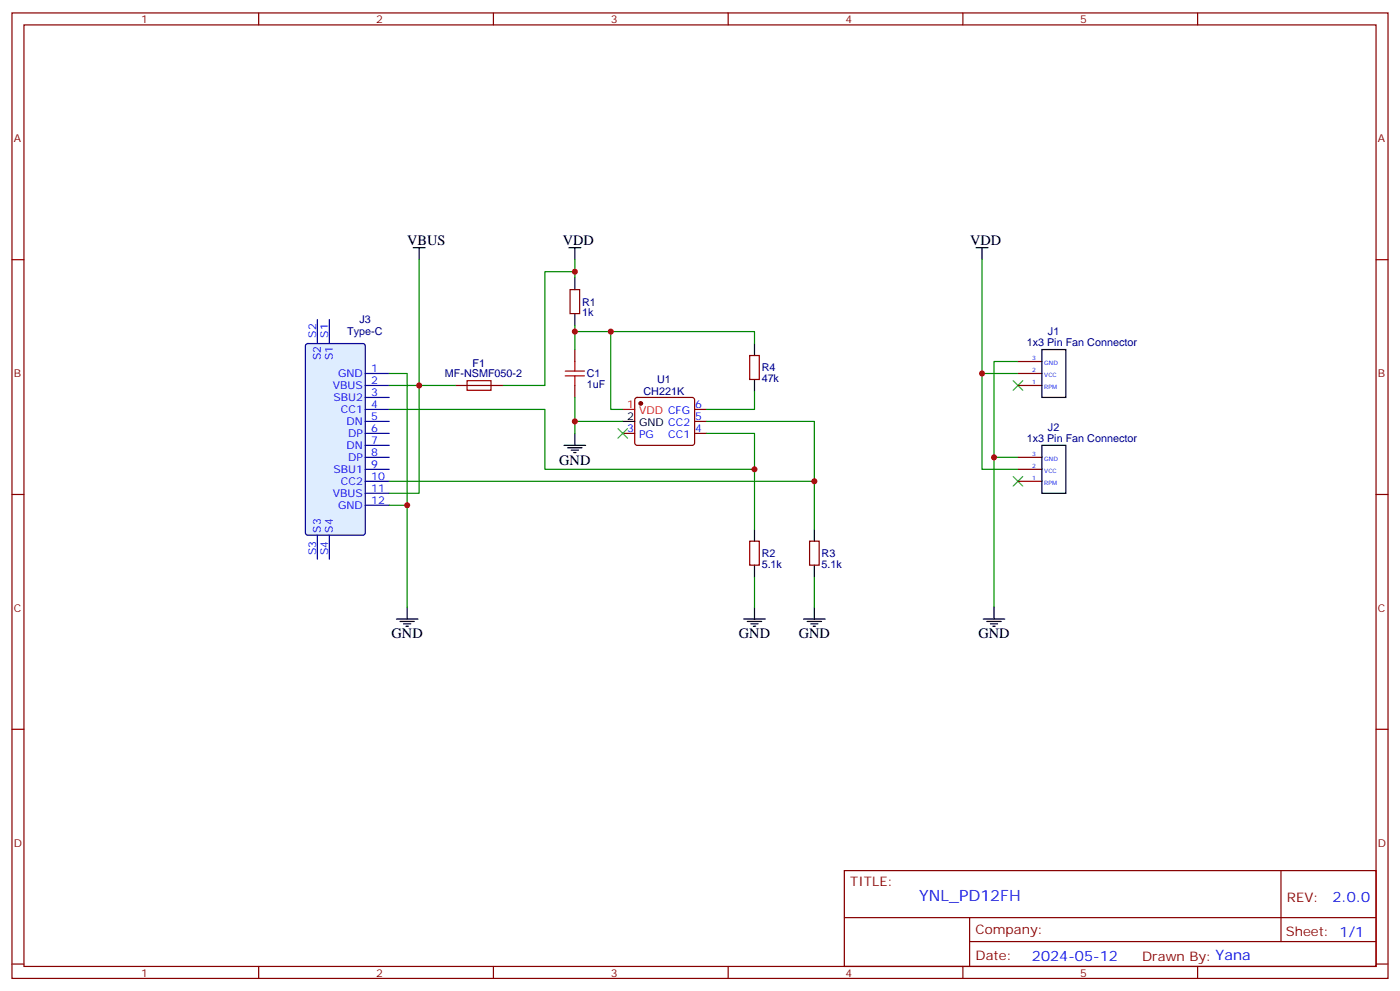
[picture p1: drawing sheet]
<svg xmlns="http://www.w3.org/2000/svg" width="412mm" height="292mm" viewBox="0 0 412 292" stroke-linecap="round" stroke-linejoin="round" font-family="sans-serif">
<g fill="none" stroke="#870000" stroke-width=".35">
<path d="M3.5 3.8h405.4v284.3h-405.4zM7.1 7.3h398.2v277.3h-398.2zM76.2 3.8v3.5M145.3 3.8v3.5M214.5 3.8v3.5M283.6 3.8v3.5M352.8 3.8v3.5M3.5 76.5h3.6M405.3 76.5h3.6M187.2 117.3l.5-.2h16.2l.5 .2 .2 .5v12.7l-.2 .5-.5 .2h-16.2l-.5-.3-.2-.4v-12.7zM183.4 127.6h3.6M204.6 127.6h3.5"/>
<path d="M204.6 124.1h3.5M204.6 120.6h3.5M3.5 145.6h3.6M405.3 145.6h3.6M3.5 214.8h3.6M405.3 214.8h3.6M248.7 256.4h156.6v28.2h-156.6zM377.3 256.4v20.9M248.7 270.2h156.5M285.6 277.3h119.6M285.6 270.2v14.2M3.5 283.9h3.6"/>
<path d="M76.2 284.6v3.5M145.3 284.6v3.5M214.5 284.6v3.5M283.6 284.6v3.5M352.8 284.6v3.5M405.3 283.9h3.6"/>
</g>
<circle cx="188.7" cy="118.8" r=".53" fill="#870000" stroke="#870000" stroke-width=".35"/>
<path d="M183.4 120.6h3.6" fill="none" stroke="#f00" stroke-width=".35"/>
<path d="M183.4 124.1h3.6" fill="none" stroke="#000" stroke-width=".35"/>
<path d="M90.2 101.4l.5-.2h16.2l.6 .4 .1 55.3-.5 .7h-16.4l-.7-.4v-55.3z" fill="#deedff" stroke="#000087" stroke-width=".35"/>
<g fill="none" stroke="#009" stroke-width=".35">
<path d="M93.5 94.1v7.1M97 94.1v7.1M107.6 110h7.1M107.6 113.5h7.1M107.6 117.1h7.1M107.6 120.6h7.1M107.6 124.1h7.1M107.6 127.6h7.1M107.6 131.2h7.1M107.6 134.7h7.1M107.6 138.2h7.1M93.5 157.6v7.1"/>
<path d="M97 157.6v7.1M107.6 141.7h7.1M107.6 145.3h7.1M107.6 148.8h7.1"/>
</g>
<g fill="none" stroke="#000" stroke-width=".35">
<path d="M121.7 73h3.5M123.5 73v3.5M167.6 73h3.5M169.3 73v3.5M287.5 73h3.5M289.3 73v3.5M169.3 81.8v3.5M169.3 92.4v3.5M222.2 101.2v3.5M222.2 111.8v3.5M306.9 102.9h7.1v14.2h-7.1zM166.2 131.2h6.3"/>
<path d="M167.2 131.9h4.2M168.3 132.6h2.1M169 133.3h.7M169.3 127.6v3.6M306.9 131.2h7.1v14.1h-7.1zM222.2 155.9v3.5M239.9 155.9v3.5M119.9 178.8v3.5M222.2 166.4v3.6M222.2 178.8v3.5M239.9 166.4v3.6M239.9 178.8v3.5"/>
<path d="M292.8 178.8v3.5M116.8 182.3h6.3M117.8 183h4.3M118.9 183.7h2.1M119.6 184.4h.7M219.1 182.3h6.3M220.1 183h4.3M221.2 183.7h2.1M221.9 184.4h.7M236.7 182.3h6.4M237.8 183h4.2M238.8 183.7h2.1"/>
<path d="M239.5 184.4h.7M289.6 182.3h6.4M290.7 183h4.2M291.7 183.7h2.2M292.5 184.4h.7"/>
</g>
<g fill="none" stroke="#870000" stroke-width=".35">
<path d="M167.9 85.3h2.8v7.1h-2.8zM134.1 113.5h14.1M169.3 102.9v3.6M169.3 113.5v3.6M220.8 104.7h2.9v7.1h-2.9zM299.9 113.5h7M299.9 110h7M299.9 106.5h7M299.9 138.2h7M299.9 134.7h7M220.8 159.4h2.9v7h-2.9zM238.5 159.4h2.8v7h-2.8z"/>
<path d="M299.9 141.7h7"/>
</g>
<path d="M137.6 112.1h7v2.8h-7zM166.5 110.7h5.7M166.5 109.3h5.7M169.3 106.5v2.8M169.3 110.7v2.8" fill="none" stroke="#a10000" stroke-width=".35"/>
<g fill="none" stroke="#008700" stroke-width=".35">
<path d="M123.5 76.5v37h-8.8M169.3 76.5v5.3M289.3 76.5v33.5h10.6M169.3 95.9v1.7h10.6v23h3.5M169.3 80h-8.8v33.5h-12.3M169.3 97.6v5.3M179.9 97.6h42.3v3.6M114.7 110h5.2v68.8M134.1 113.5h-10.6v31.8h-8.8M169.3 117.1v7M222.2 115.3v5.3h-14.1M289.3 110v28.2h10.6"/>
<path d="M299.9 106.5h-7.1v28.2M114.7 120.6h45.8v17.6h61.7M183.4 124.1h-14.1v3.5M208.1 127.6h14.1v28.3M208.1 124.1h31.8v31.8M299.9 134.7h-7.1v44.1M114.7 148.8h5.2M114.7 141.7h125.2M222.2 170v8.8M239.9 170v8.8"/>
</g>
<path d="M298.4 112.1l2.9 2.8M301.3 112.1l-2.9 2.8M182 126.2l2.9 2.8M184.9 126.2l-2.9 2.8M298.4 140.3l2.9 2.9M301.3 140.3l-2.9 2.9" fill="none" stroke="#3c3" stroke-width=".35"/>
<g fill="#c00">
<circle cx="292.8" cy="134.7" r=".88"/>
<circle cx="123.5" cy="113.5" r=".88"/>
<circle cx="169.3" cy="97.6" r=".88"/>
<circle cx="169.3" cy="124.1" r=".88"/>
<circle cx="169.3" cy="80" r=".88"/>
<circle cx="289.3" cy="110" r=".88"/>
<circle cx="239.9" cy="141.7" r=".88"/>
<circle cx="222.3" cy="138.2" r=".88"/>
<circle cx="179.9" cy="97.6" r=".88"/>
<circle cx="119.9" cy="148.8" r=".88"/>
</g>
<text font-size="4.6" fill="#00f" x="270.8" y="265.4">YNL_PD12FH</text>
<g font-size="4.2">
<text x="119.9" y="72.2">VBUS</text>
<text x="165.8" y="72.2">VDD</text>
<text x="285.8" y="72.2">VDD</text>
<text x="164.7" y="136.8">GND</text>
<text x="115.4" y="188">GND</text>
<text x="217.7" y="188">GND</text>
<text x="235.3" y="188">GND</text>
<text x="288.2" y="188">GND</text>
</g>
<g font-size="4.2" fill="#00f">
<text x="392.5" y="265.7">2.0.0</text>
<text x="304" y="283">2024-05-12</text>
</g>
<g font-size="3.9" fill="#800">
<text x="250.5" y="261">TITLE:</text>
<text x="379.1" y="265.7">REV:</text>
<text x="287.4" y="275.2">Company:</text>
<text x="378.7" y="275.8">Sheet: 1/1</text>
<text x="287.4" y="282.9">Date:</text>
<text x="336.4" y="282.9">Drawn By: Yana</text>
</g>
<g font-size="3.2" fill="#800">
<text x="41.6" y="6.8">1</text>
<text x="110.8" y="6.8">2</text>
<text x="179.9" y="6.8">3</text>
<text x="249.1" y="6.8">4</text>
<text x="318.2" y="6.8">5</text>
<text x="4.1" y="41.9">A</text>
<text x="405.9" y="41.9">A</text>
<text x="4.1" y="111.1">B</text>
<text x="405.9" y="111.1">B</text>
<text x="4.1" y="180.2">C</text>
<text x="405.9" y="180.2">C</text>
<text x="4.1" y="249.3">D</text>
<text x="405.9" y="249.3">D</text>
<text x="41.6" y="287.6">1</text>
<text x="110.8" y="287.6">2</text>
<text x="179.9" y="287.6">3</text>
<text x="249.1" y="287.6">4</text>
<text x="318.2" y="287.6">5</text>
</g>
<g font-size="3.2" fill="#000080">
<text x="105.9" y="95.3">J3</text>
<text x="171.4" y="93.1">1k</text>
<text x="171.4" y="90">R1</text>
<text x="102.3" y="98.8">Type-C</text>
<text x="302.4" y="101.9">1x3 Pin Fan Connector</text>
<text x="308.7" y="98.8">J1</text>
<text x="139.2" y="108">F1</text>
<text x="131.1" y="111.1">MF-NSMF050-2</text>
<text x="172.9" y="111.2">C1</text>
<text x="193.6" y="112.8">U1</text>
<text x="224.4" y="112.5">47k</text>
<text x="224.4" y="109.4">R4</text>
<text x="172.9" y="114.3">1uF</text>
<text x="189.6" y="116.4">CH221K</text>
<text x="302.4" y="130.1">1x3 Pin Fan Connector</text>
<text x="308.7" y="127">J2</text>
<text x="224.4" y="167.2">5.1k</text>
<text x="224.4" y="164.1">R2</text>
<text x="242" y="167.2">5.1k</text>
<text x="242" y="164.1">R3</text>
</g>
<g font-size="3.2" fill="#00f">
<text x="93.1" y="99.4" transform="rotate(-90 93.1 99.4)">S2</text>
<text x="96.7" y="99.4" transform="rotate(-90 96.7 99.4)">S1</text>
<text x="94.5" y="106.1" transform="rotate(-90 94.5 106.1)">S2</text>
<text x="98.1" y="106.1" transform="rotate(-90 98.1 106.1)">S1</text>
<text x="99.6" y="111.1">GND</text>
<text x="109.4" y="109.6">1</text>
<text x="109.4" y="113.2">2</text>
<text x="98.1" y="114.6">VBUS</text>
<text x="98.2" y="118.1">SBU2</text>
<text x="109.4" y="116.7">3</text>
<text x="100.4" y="121.6">CC1</text>
<text x="102.1" y="125.2">DN</text>
<text x="109.4" y="120.2">4</text>
<text x="109.4" y="123.8">5</text>
<text x="204.8" y="123.8">5</text>
<text x="204.8" y="120.2">6</text>
<text x="102.5" y="128.7">DP</text>
<text x="109.4" y="127.3">6</text>
<text x="109.4" y="130.8">7</text>
<text x="184.8" y="127.3">3</text>
<text x="188.3" y="129">PG</text>
<text x="196.9" y="129">CC1</text>
<text x="204.8" y="127.3">4</text>
<text x="102.1" y="132.2">DN</text>
<text x="102.5" y="135.7">DP</text>
<text x="109.4" y="134.3">8</text>
<text x="109.4" y="137.9">9</text>
<text x="98.2" y="139.3">SBU1</text>
<text x="100.4" y="142.8">CC2</text>
<text x="109.4" y="141.4">10</text>
<text x="98.1" y="146.3">VBUS</text>
<text x="99.6" y="149.9">GND</text>
<text x="109.4" y="144.9">11</text>
<text x="109.4" y="148.4">12</text>
<text x="94.5" y="156.9" transform="rotate(-90 94.5 156.9)">S3</text>
<text x="98.1" y="156.9" transform="rotate(-90 98.1 156.9)">S4</text>
<text x="93.1" y="163.6" transform="rotate(-90 93.1 163.6)">S3</text>
<text x="96.7" y="163.6" transform="rotate(-90 96.7 163.6)">S4</text>
</g>
<g font-size="3.2" fill="#f00">
<text x="184.8" y="120.2">1</text>
<text x="188.3" y="122">VDD CFG</text>
</g>
<g font-size="3.2">
<text x="184.8" y="123.8">2</text>
<text x="188.3" y="125.5">GND CC2</text>
</g>
<g font-size="1.8" fill="#00f">
<text x="304" y="106.1">3</text>
<text x="307.6" y="107.5">GND</text>
<text x="304" y="113.2">1</text>
<text x="304" y="109.6">2</text>
<text x="307.6" y="111.1">VCC</text>
<text x="307.6" y="114.6">RPM</text>
<text x="304" y="137.9">2</text>
<text x="304" y="134.3">3</text>
<text x="307.6" y="135.7">GND</text>
<text x="304" y="141.4">1</text>
<text x="307.6" y="142.8">RPM</text>
<text x="307.6" y="139.3">VCC</text>
</g>
</svg>
